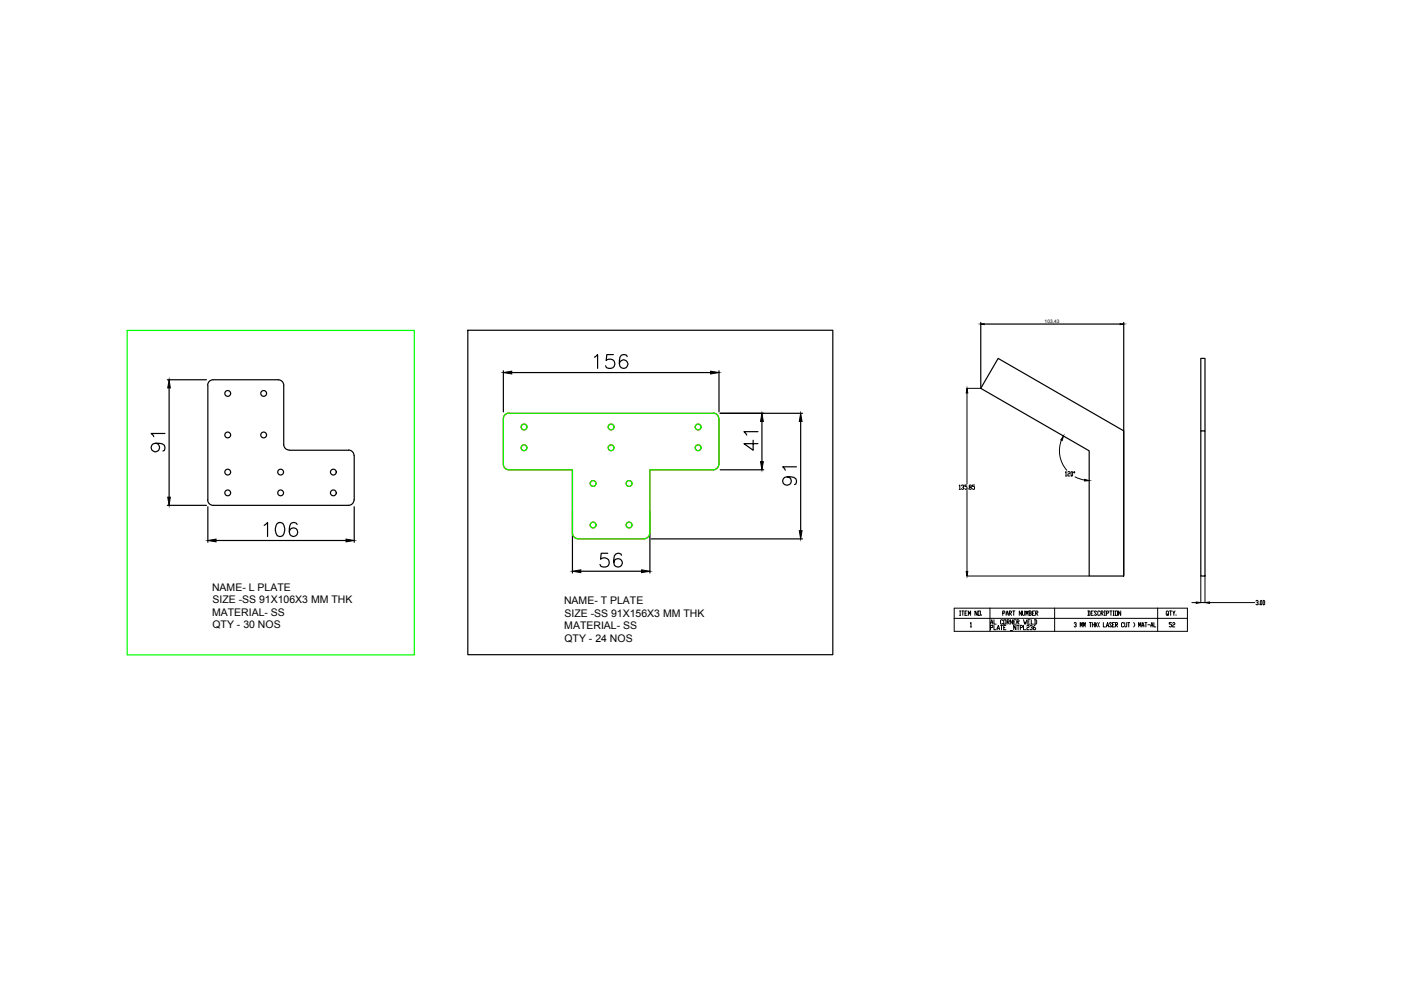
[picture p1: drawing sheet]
<svg xmlns="http://www.w3.org/2000/svg" width="297mm" height="210mm" viewBox="0 0 297 210" stroke-linecap="round" stroke-linejoin="round" font-family="sans-serif">
<!-- layer: 0 -->
<g fill="none" stroke="#0f0" stroke-width=".25">
<path d="M27 70.1h60.8v68.8h-60.8zM106.7 98.4a1.16 1.16 0 0 0 1.2 1.2M106.7 88.8v9.7M107.9 87.6a1.16 1.16 0 0 0-1.2 1.2M107.9 99.6h13.5v13.5a1.16 1.16 0 0 0 1.1 1.1M107.9 87.6h43.4M151.2 87.6a1.16 1.16 0 0 1 1.2 1.2M151.3 99.6h-13.5v13.5M152.4 98.4a1.16 1.16 0 0 1-1.2 1.2M152.4 88.8v9.7M122.6 114.3h14M137.8 113.1a1.16 1.16 0 0 1-1.2 1.1"/>
<circle cx="111.1" cy="90.5" r=".61"/>
<circle cx="111.1" cy="94.9" r=".61"/>
<circle cx="129.6" cy="94.9" r=".61"/>
<circle cx="129.6" cy="90.5" r=".61"/>
<circle cx="148" cy="90.5" r=".61"/>
<circle cx="148" cy="94.9" r=".61"/>
<circle cx="125.8" cy="102.5" r=".61"/>
<circle cx="125.8" cy="111.3" r=".61"/>
<circle cx="133.4" cy="111.3" r=".61"/>
<circle cx="133.4" cy="102.5" r=".61"/>
</g>
<g fill="none" stroke="#000" stroke-width=".25">
<path d="M99.2 70h77.4v68.8h-77.4zM106.7 78.6v8.7M108.5 79h42.2M126 75.7l.7-.5v2.9M130 75.2h-1.3l-.2 1.3a1.03 1.03 0 0 1 1.6-.1 1.03 1.03 0 0 1-.2 1.6 1.03 1.03 0 0 1-1.5-.4M133 75.6a.85 .85 0 0 0-1.3-.3 2.28 2.28 0 0 0 0 2.7 .91 .91 0 0 0 1.4-.4 .91 .91 0 0 0-.7-1.3 .91 .91 0 0 0-1.1 .8M152.4 78.6v8.7M207.9 68.4v13.8M208.7 68.7h28.8M211.6 76l26.7 15.4v30.7h-7.4v-26.5l-23-13.3zM238.3 68.4v53.5M33 94a.91 .91 0 0 1 .8 1.2 .91 .91 0 0 1-1.5 .4 .91 .91 0 0 1 .2-1.5 2.7 2.7 0 0 1 2.3 .3 .85 .85 0 0 1-.3 1.2"/>
<path d="M35 91.9h-3l.6 .7M35.5 80.5h8.3M35.9 82.3v23.1M60.2 94.3a1.16 1.16 0 0 0 1.1 1.1M60.2 94.3v-12.6a1.16 1.16 0 0 0-1.2-1.2h-13.8a1.16 1.16 0 0 0-1.2 1.2l.1 24.3M61.3 95.5h12.6M73.9 95.4a1.16 1.16 0 0 1 1.2 1.2M75.1 96.6v9.4M152.7 99.6h9.2M152.7 87.6h17.4M159.7 93.3v2.2l-2-1.4h3M160.7 91.5h-3l.6 .7"/>
<path d="M161.5 89.4v8.5M168.9 99h-3l.6 .7M169.8 89.4v23.1M254.6 91.4h.9v30.7h-.9zM254.6 91.4v-15.4h.9v15.4M35.5 107.1h8.3M44 106a1.16 1.16 0 0 0 1.2 1.1h28.7a1.16 1.16 0 0 0 1.2-1.1M44.1 107.4v7.6M45.8 114.6h27.6M56 111.4l.7-.6v2.9M58.8 111a.9 .9 0 0 1 1.4 .4 2.23 2.23 0 0 1-.3 2.2 .9 .9 0 0 1-1.4-.4 2.23 2.23 0 0 1 .3-2.2zM63 111.2a.84 .84 0 0 0-1.3-.2 2.4 2.4 0 0 0 0 2.6 .89 .89 0 0 0 1.3-.4 .89 .89 0 0 0-.5-1.2 .89 .89 0 0 0-1.2 .8"/>
<path d="M75.1 107.4v7.6M121.4 108.4v13.1M128.9 117.3h-1.4l-.2 1.3a1.03 1.03 0 0 1 1.6-.1 1.03 1.03 0 0 1-.2 1.6 1.03 1.03 0 0 1-1.5-.4M131.8 117.7a.83 .83 0 0 0-.8-.4 .83 .83 0 0 0-.7 .6 2.15 2.15 0 0 0 .3 2.2 .91 .91 0 0 0 1.3-.4 .91 .91 0 0 0-.6-1.3 .91 .91 0 0 0-1.2 .9M137.8 108.4v13.1M138 114.3h32.1M166.9 101.1a.89 .89 0 0 1 .8 1.2 .89 .89 0 0 1-1.4 .4 .89 .89 0 0 1 .1-1.5 2.65 2.65 0 0 1 2.3 .3 .85 .85 0 0 1-.3 1.2M123.1 121.1h12.9"/>
<circle cx="48.3" cy="83.4" r=".61"/>
<circle cx="48.3" cy="92.2" r=".61"/>
<circle cx="55.9" cy="92.2" r=".61"/>
<circle cx="55.9" cy="83.4" r=".61"/>
<circle cx="48.3" cy="100.1" r=".61"/>
<circle cx="48.3" cy="104.5" r=".61"/>
<circle cx="59.5" cy="100.1" r=".61"/>
<circle cx="59.5" cy="104.5" r=".61"/>
<circle cx="70.7" cy="100.1" r=".61"/>
<circle cx="70.7" cy="104.5" r=".61"/>
</g>
<g fill="#000" stroke="#000" stroke-width=".21">
<path d="M106.7 79l1.8-.3v.6zM150.7 78.7l1.7 .3-1.7 .3zM207.9 68.7l.8-.1v.2zM237.5 68.6l.8 .1-.8 .1zM35.9 80.5l.2 1.8h-.5zM161.2 97.9h.6l-.3 1.7zM161.5 87.6l.3 1.8h-.6zM169.8 87.6l.3 1.8h-.6zM205 82.3l.2 1h-.3zM225.5 92.5l-.3 .9-.3-.1zM35.6 105.4h.5l-.2 1.7zM44.1 114.6l1.7-.3v.6z"/>
<path d="M73.4 114.3l1.7 .3-1.7 .3zM169.5 112.5h.6l-.3 1.8zM230 101.6l.9 .3-.9 .1zM121.4 121.1l1.7-.3v.6zM136 120.8l1.8 .3-1.8 .3zM204.9 121.2h.3l-.2 .9zM253.6 127.6l1 .2-1 .1zM255.5 127.8l1-.2v.3z"/>
</g>
<g fill="none" stroke="#f00" stroke-width=".25">
<path d="M106.7 98.4a1.16 1.16 0 0 0 1.2 1.2M106.7 88.8v9.7M107.9 87.6a1.16 1.16 0 0 0-1.2 1.2M107.9 99.6h13.5v13.5a1.16 1.16 0 0 0 1.1 1.1M107.9 87.6h43.4M151.2 87.6a1.16 1.16 0 0 1 1.2 1.2M151.3 99.6h-13.5v13.5M152.4 98.4a1.16 1.16 0 0 1-1.2 1.2M152.4 88.8v9.7M122.6 114.3h14M137.8 113.1a1.16 1.16 0 0 1-1.2 1.1"/>
<circle cx="111.1" cy="94.9" r=".61"/>
<circle cx="111.1" cy="90.5" r=".61"/>
<circle cx="129.6" cy="90.5" r=".61"/>
<circle cx="129.6" cy="94.9" r=".61"/>
<circle cx="148" cy="94.9" r=".61"/>
<circle cx="148" cy="90.5" r=".61"/>
<circle cx="125.8" cy="102.5" r=".61"/>
<circle cx="125.8" cy="111.3" r=".61"/>
<circle cx="133.4" cy="102.5" r=".61"/>
<circle cx="133.4" cy="111.3" r=".61"/>
</g>
<g fill="none" stroke="#000" stroke-width=".21">
<path d="M205 82.3h2.9M205 83.3v19.3M225 93.3a6.3 6.3 0 0 0 1.2 6.4M203.4 103l.1-.2v1M203.4 103.8h.2M203.8 103l.4-.2 .1 .3-.2 .2M204.2 103.3v.5l-.4-.2M205 102.8h-.4v.3h.3l.1 .5-.1 .2-.3-.2M205 104v17.2M205.2 103.6v.2M205.6 103.3l-.1-.2 .1-.3 .4 .2-.2 .3-.3 .2 .1 .3 .4-.2-.2-.3M206.6 102.8h-.4v.3h.3l.1 .2-.1 .5-.3-.2"/>
<path d="M225.9 100.1l.1-.1v.9M225.9 100.9h.2M226.4 100.1l.1-.1 .4 .1-.2 .4-.3 .1v.3h.5M227.1 100.1l.1-.1 .2 .1-.1 .8-.2-.1zM227.7 100.1l.1-.1 .1 .1-.1 .2zM227.9 101.1l2 .7M202.3 128.9h49.5v5h-49.5zM202.3 131.1h49.5M203.5 129.5h.2M203.5 130.5h.2M203.6 129.5v1M203.9 129.5h.5"/>
<path d="M204.1 129.5v1M204.6 130h.3M205 122.1h25.9M205.1 129.5h-.5v1h.5M205.3 130.5v-1l.2 .7 .3-.7v1M205.7 132.2l.2-.2v.9M205.7 132.9h.3M207.2 129.5v1l-.5-1v1M207.4 129.5h.5v1h-.5zM208.1 130.3v.2M209.9 128.9v5M210 132.3l.3-.9 .2 .9"/>
<path d="M210 133.1h.4v-.5h-.4v.9M210 132h.5M210.7 131.4v.9h.5M210.7 132.6v.9h.5M211.4 133.5l.3-.9 .2 .9M211.4 133.2h.5M212.1 132.6h.5M212.3 132.6v.9M212.6 130l.5-.1-.2-.4h-.3v1M212.6 131.6l-.1-.2-.4 .2 .2 .7 .3-.1M212.8 131.4h.5v.9h-.5zM212.8 133.1h.3"/>
<path d="M213.3 132.6h-.5v.9h.5M213.3 130.5l.2-1 .3 1M213.3 130.2h.5M213.5 131.9h.4l.1-.2-.1-.3h-.4v.9M213.7 131.9l.3 .4M214 130l.5-.1-.2-.4h-.3v1M214.1 130l.4 .5M214.2 133.7h.5M214.7 131.4v.9l-.5-.9v.9M214.7 129.5h.5M214.9 129.5v1M214.9 131.9h.2"/>
<path d="M215.4 131.4h-.5v.9h.5M215.4 132.6v.9l-.5-.9v.9M215.6 131.9h.3l.2-.2-.2-.3h-.3v.9M215.6 132.6h.5M215.7 131.9l.4 .4M215.9 132.6v.9M216.3 133.1l.5-.2-.1-.3h-.4v.9M216.6 129.5v1l-.5-1v1M216.8 129.5v.8l.1 .2 .4-.2v-.8M217 131.4l.3 .9v-.4l.2 .4 .2-.9M217 132.6v.9h.5M217.5 130.5v-1l.2 .7 .3-.7v1"/>
<path d="M217.7 132.8l.1-.2 .4 .2-.1 .3h-.3l-.1 .1v.3h.5M217.9 131.9h.3M218.2 129.5h.3l.2 .2-.2 .3M218.3 130h.2l.2 .3-.5 .2M218.3 129.5v1M218.4 131.4h-.5v.9h.5M218.4 132.8l.3-.2 .2 .3-.2 .2M218.7 131.4v.9h.4M218.7 133.1l.2 .3-.2 .1-.3-.1M218.9 130h.2M219.3 131.4h.4l.1 .2v.6l-.1 .1h-.4M219.4 129.5h-.5v1h.5"/>
<path d="M219.5 132.6l-.4 .3v.5l.1 .1 .4-.1-.1-.3h-.4M219.5 131.4v.9M219.6 130l.4-.1-.1-.4h-.3v1M219.7 130l.3 .5M223.6 128.9v5M227.8 132.2v-.2l.4 .2-.2 .3M228 132.5l.2 .3-.2 .1-.2-.1M229 132.9v-.9l.2 .6 .2-.6v.9M229.7 132.9v-.9l.2 .6 .2-.6v.9M230.6 129.5h.4l.1 .2v.6l-.5 .2M230.8 129.5v1M231 132h.4"/>
<path d="M231.2 132v.9M231.4 130h.2M231.6 132v.9M231.6 132.5h.4M231.8 129.5h-.4v1h.4M232 132v.9M232.2 132v.9M232.4 132.5l.3 .4M232.5 129.7l-.1-.2-.4 .2 .5 .6-.1 .2-.4-.2M232.7 132l-.5 .5M233.1 132l-.2 .3 .2 .6M233.2 129.7l-.1-.2h-.3l-.1 .2 .1 .8 .4-.2"/>
<path d="M233.4 130l.5-.1-.1-.4h-.4v1M233.6 130l.3 .5M233.9 132v.9h.5M234.1 129.5h.3M234.1 130.5h.3M234.2 129.5v1M234.6 130l.5-.1-.1-.4h-.4v1M234.6 132.9l.2-.9 .2 .9M234.6 132.6h.4M235.3 129.5h.5M235.5 129.5v1M235.7 132.2l-.4-.2-.1 .2 .5 .6-.2 .1-.3-.1"/>
<path d="M235.9 132.5h.2M236 129.5h.2M236 130.5h.2M236.1 129.5v1M236.3 132h-.4v.9h.4M236.5 129.5h.4v1h-.4zM236.5 132.5h.4v-.5h-.4v.9M236.6 132.5l.3 .4M237.6 129.5v1l-.4-1v1M238.3 132.2l-.2-.2-.3 .2v.6l.1 .1 .4-.1M238.5 132v.9l.4-.1v-.8M239.1 132h.4"/>
<path d="M239.3 132v.9M240.4 132l.2 .3-.2 .6M241.4 132.9v-.9l.2 .6 .3-.6v.9M242.1 132.9l.2-.9 .2 .9M242.1 132.6h.4M242.7 132h.5M243 132v.9M243.4 132.5h.4M244 132.9l.2-.9 .2 .9M244 132.6h.4M244.6 132v.9h.5M245.4 128.9v5"/>
<path d="M247.5 130.2l.1 .1-.2 .2-.1-.8 .3-.2 .1 .2-.1 .6 .1 .2M247.9 129.5h.5M248.2 129.5v1M248.7 129.5l.2 1M249.1 129.5l-.2 .5M252.7 127.8h.9M254.6 122.1v5.7h.9v-5.7M256.5 127.8h9.5M266.3 127.5l.1-.2 .3 .2v.1l-.2 .2M266.6 127.8l.1 .1-.1 .3-.3-.1M267 128.1v.1M267.3 127.3l.2 .2-.1 .7-.2-.1z"/>
<path d="M267.9 127.3l.2 .2-.1 .7-.2-.1z"/>
</g>
<text font-size="3.5" x="246.9" y="134.1">52</text>
<g font-size="2.2">
<text x="45" y="125.2">NAME- L PLATE</text>
<text x="45" y="130.6">MATERIAL- SS</text>
<text x="45" y="127.9">SIZE -SS 91X106X3 MM THK</text>
<text x="119.6" y="128.1">NAME- T PLATE</text>
<text x="119.7" y="130.7">SIZE -SS 91X156X3 MM THK</text>
<text x="45" y="133.2">QTY - 30 NOS</text>
<text x="119.6" y="133.4">MATERIAL- SS</text>
<text x="119.7" y="136.1">QTY - 24 NOS</text>
</g>
<text font-size="1" x="221.5" y="68.4">103,43</text>
</svg>
